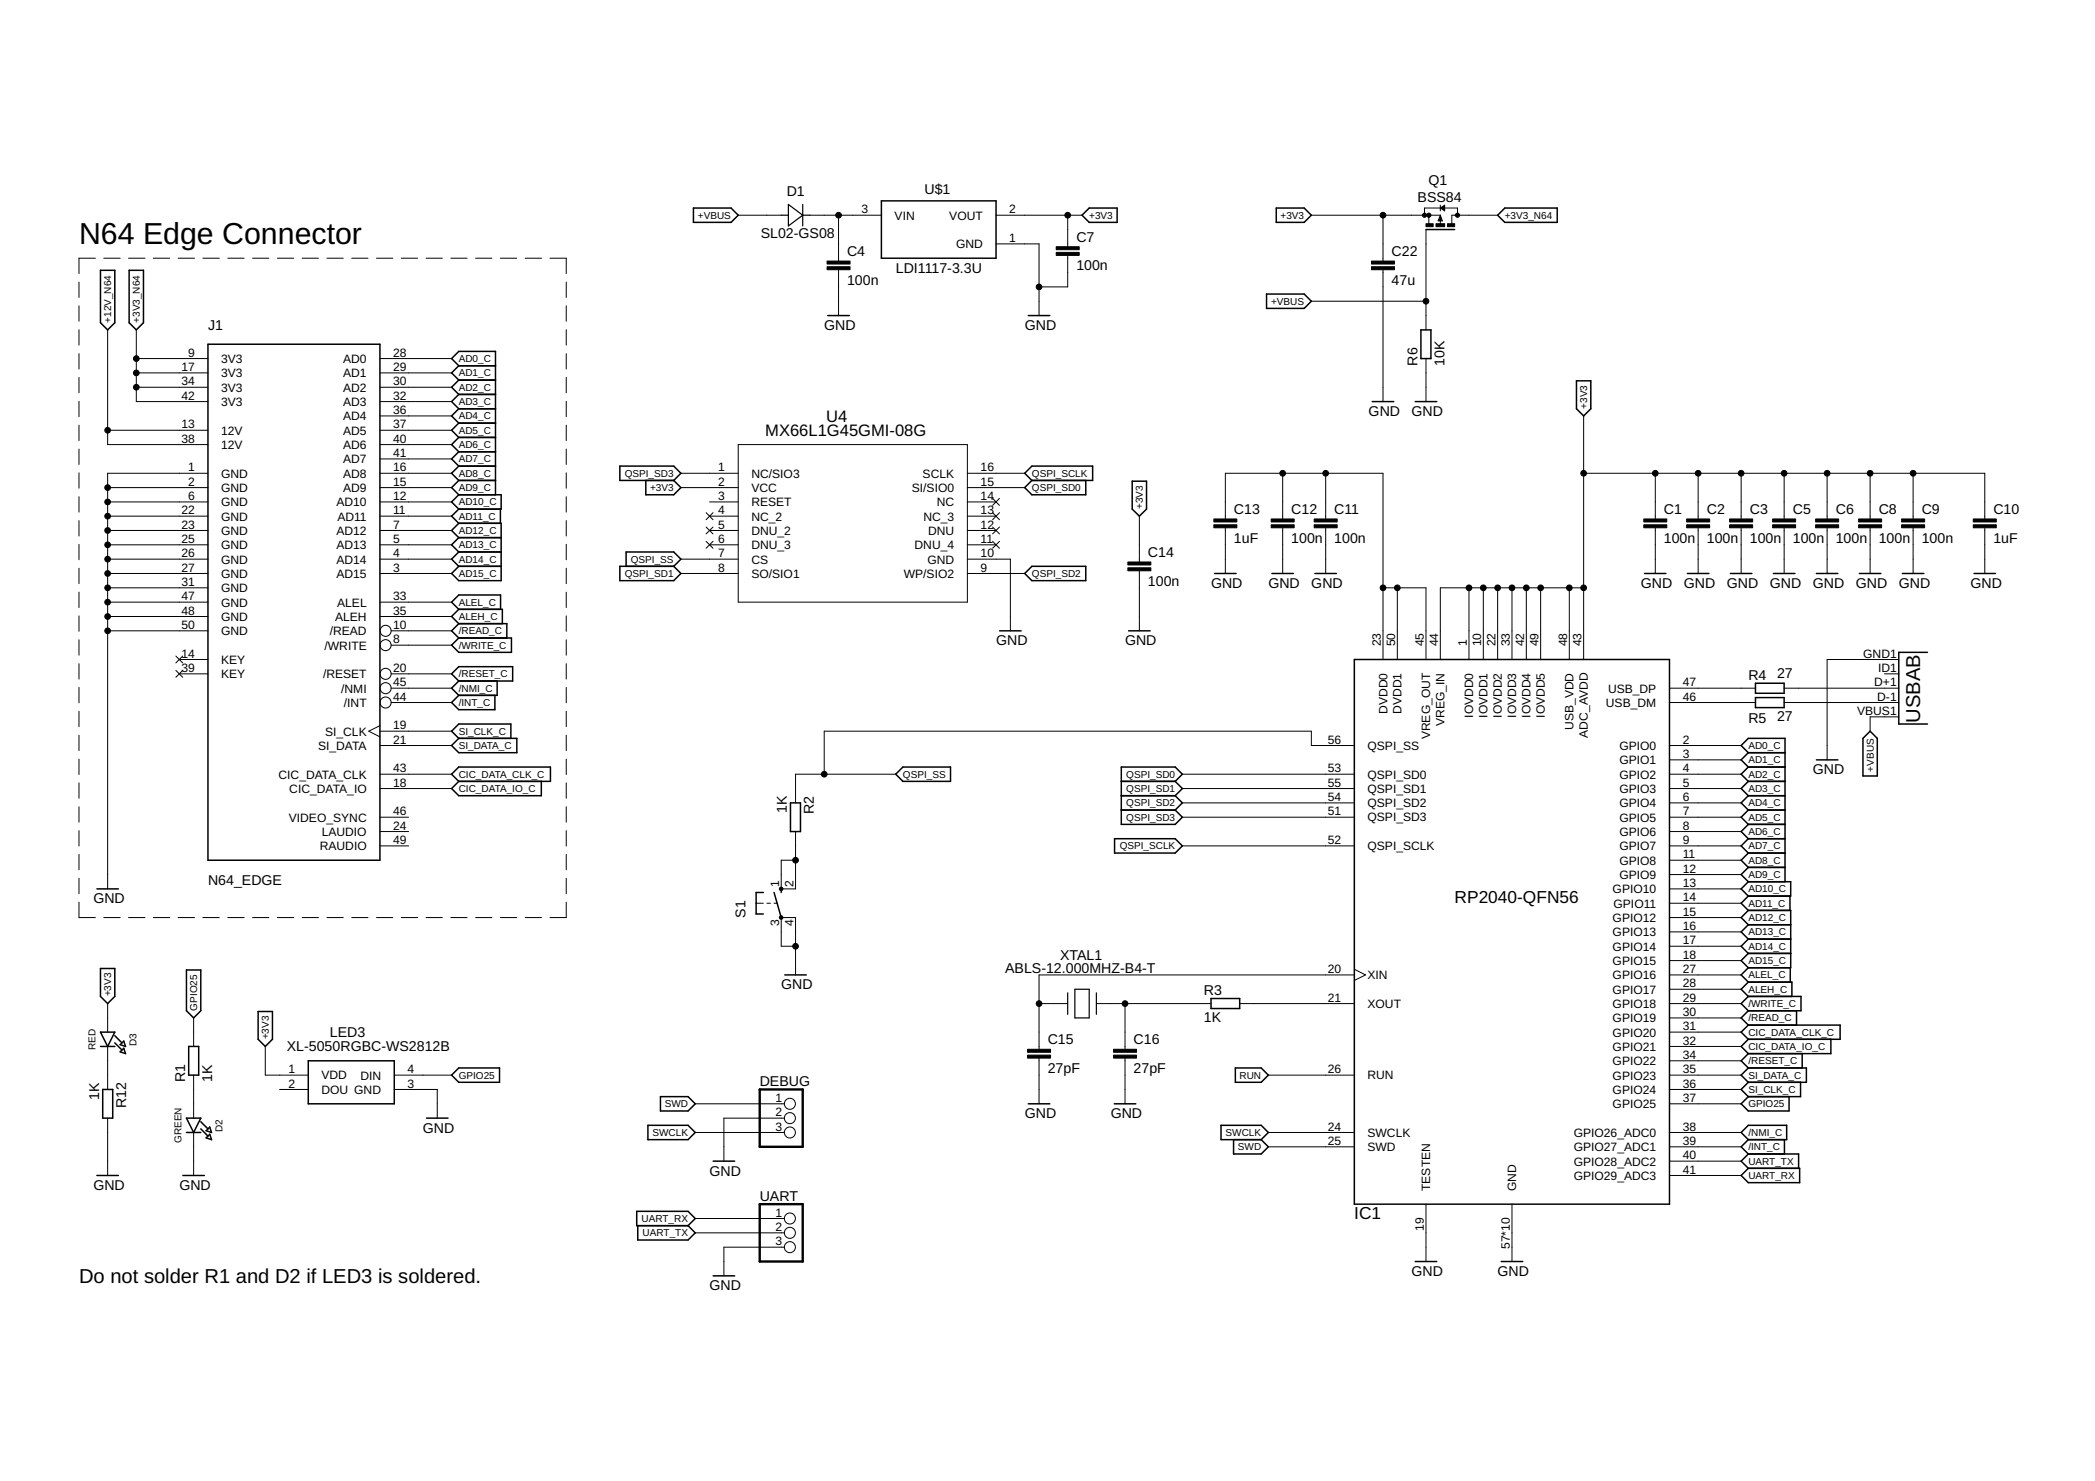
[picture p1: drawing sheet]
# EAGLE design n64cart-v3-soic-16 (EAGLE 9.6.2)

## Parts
C1  100n  C-EUC0402  [C0402]
C2  100n  C-EUC0402  [C0402]
C3  100n  C-EUC0402  [C0402]
C4  100n  C-EUC0603  [C0603]
C5  100n  C-EUC0402  [C0402]
C6  100n  C-EUC0402  [C0402]
C7  100n  C-EUC0603  [C0603]
C8  100n  C-EUC0402  [C0402]
C9  100n  C-EUC0402  [C0402]
C10  1uF  C-EUC0402  [C0402]
C11  100n  C-EUC0402  [C0402]
C12  100n  C-EUC0402  [C0402]
C13  1uF  C-EUC0402  [C0402]
C14  100n  C-EUC0402  [C0402]
C15  27pF  C-EUC0402  [C0402]
C16  27pF  C-EUC0402  [C0402]
C22  47u  C-EUC0805  [C0805]
D1  SL02-GS08  SL02-GS08DIODE_SL02-GS08_VIS-M  [DIODE_SL02-GS08_VIS-M]
D2  GREEN  LED0603_NOOUTLINE  [CHIPLED_0603_NOOUTLINE]
D3  RED  LED0603_NOOUTLINE  [CHIPLED_0603_NOOUTLINE]
DEBUG  PINHD-1X3  [1X03]
IC1  RP2040-QFN56  [RP2040-QFN-56]
J1  N64_EDGE  [N64_EDGE]
LED3  XL-5050RGBC-WS2812B  [XL5050RGBCWS2812B]
Q1  BSS84  [SOT23]
R1  1K  R-EU_R0603  [R0603]
R2  1K  R-EU_R0402  [R0402]
R3  1K  R-EU_R0402  [R0402]
R4  27  R-EU_R0402  [R0402]
R5  27  R-EU_R0402  [R0402]
R6  10K  R-EU_R0603  [R0603]
R12  1K  R-EU_R0603  [R0603]
S1  10-XX  [B3F-10XX]
U2  USB""  [USB-MICRO-SMD]
U4  MX66L1G45GMI-08G  MX66L1G45GMI-08GSOP_16L_300_MAC-L  [SOP_16L_300_MAC-L]
U$1  LDI1117-3.3U  [LDI1117-3.3U]
UART  PINHD-1X3  [1X03]
XTAL1  ABLS-12.000MHZ-B4-T  [XTAL_ABLS_ABR]

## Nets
+3V3: C1.1 C2.1 C3.1 C5.1 C6.1 C7.1 C8.1 C9.1 C10.1 C14.1 C22.1 D3.A IC1.1(IOVDD0) IC1.10(IOVDD1) IC1.22(IOVDD2) IC1.33(IOVDD3) IC1.42(IOVDD4) IC1.43(ADC_AVDD) IC1.44(VREG_IN) IC1.48(USB_VDD) IC1.49(IOVDD5) LED3.1(VDD) Q1.2(S) U4.2(VCC) U$1.2(VOUT)
+3V3_N64: J1.9(3V3) J1.17(3V3) J1.34(3V3) J1.42(3V3) Q1.3(D)
+12V_N64: J1.13(12V) J1.38(12V)
+VBUS: D1.2 Q1.1(G) R6.2 U2.VBUS1(VBUS)
/INT_C: IC1.39(GPIO27_ADC1) J1.44(/INT)
/NMI_C: IC1.38(GPIO26_ADC0) J1.45(/NMI)
/READ_C: IC1.30(GPIO19) J1.10(/READ)
/RESET_C: IC1.34(GPIO22) J1.20(/RESET)
/WRITE_C: IC1.29(GPIO18) J1.8(/WRITE)
AD0_C: IC1.2(GPIO0) J1.28(AD0)
AD1_C: IC1.3(GPIO1) J1.29(AD1)
AD2_C: IC1.4(GPIO2) J1.30(AD2)
AD3_C: IC1.5(GPIO3) J1.32(AD3)
AD4_C: IC1.6(GPIO4) J1.36(AD4)
AD5_C: IC1.7(GPIO5) J1.37(AD5)
AD6_C: IC1.8(GPIO6) J1.40(AD6)
AD7_C: IC1.9(GPIO7) J1.41(AD7)
AD8_C: IC1.11(GPIO8) J1.16(AD8)
AD9_C: IC1.12(GPIO9) J1.15(AD9)
AD10_C: IC1.13(GPIO10) J1.12(AD10)
AD11_C: IC1.14(GPIO11) J1.11(AD11)
AD12_C: IC1.15(GPIO12) J1.7(AD12)
AD13_C: IC1.16(GPIO13) J1.5(AD13)
AD14_C: IC1.17(GPIO14) J1.4(AD14)
AD15_C: IC1.18(GPIO15) J1.3(AD15)
ALEH_C: IC1.28(GPIO17) J1.35(ALEH)
ALEL_C: IC1.27(GPIO16) J1.33(ALEL)
CIC_DATA_CLK_C: IC1.31(GPIO20) J1.43(CIC_DATA_CLK)
CIC_DATA_IO_C: IC1.32(GPIO21) J1.18(CIC_DATA_IO)
GND: C1.2 C2.2 C3.2 C4.2 C5.2 C6.2 C7.2 C8.2 C9.2 C10.2 C11.2 C12.2 C13.2 C14.2 C15.2 C16.2 C22.2 D2.C DEBUG.2 IC1.19(TESTEN) IC1.57(GND) IC1.58(GND) IC1.59(GND) IC1.60(GND) IC1.61(GND) IC1.62(GND) IC1.63(GND) IC1.64(GND) IC1.65(GND) IC1.66(GND) J1.1(GND) J1.2(GND) J1.6(GND) J1.22(GND) J1.23(GND) J1.25(GND) J1.26(GND) J1.27(GND) J1.31(GND) J1.47(GND) J1.48(GND) J1.50(GND) LED3.3(GND) R6.1 R12.2 S1.3(P) S1.4(P1) U2.GND1(GND) U4.10(GND) U$1.1(GND) UART.3
GPIO25: IC1.37(GPIO25) LED3.4(DIN) R1.2
N$1: C4.1 D1.1 U$1.3(VIN)
N$2: R5.2 U2.D-1(D-)
N$3: R4.2 U2.D+1(D+)
N$4: D3.C R12.1
N$5: C11.1 C12.1 C13.1 IC1.23(DVDD0) IC1.45(VREG_OUT) IC1.50(DVDD1)
N$8: D2.A R1.1
N$16: R2.2 S1.1(S) S1.2(S1)
N$17: C16.1 R3.1 XTAL1.1
N$18: C15.1 IC1.20(XIN) XTAL1.2
N$19: IC1.21(XOUT) R3.2
N$20: IC1.47(USB_DP) R4.1
N$21: IC1.46(USB_DM) R5.1
QSPI_SCLK: IC1.52(QSPI_SCLK) U4.16(SCLK)
QSPI_SD0: IC1.53(QSPI_SD0) U4.15(SI/SIO0)
QSPI_SD1: IC1.55(QSPI_SD1) U4.8(SO/SIO1)
QSPI_SD2: IC1.54(QSPI_SD2) U4.9(WP/SIO2)
QSPI_SD3: IC1.51(QSPI_SD3) U4.1(NC/SIO3)
QSPI_SS: IC1.56(QSPI_SS) R2.1 U4.7(CS)
RUN: IC1.26(RUN)
SI_CLK_C: IC1.36(GPIO24) J1.19(SI_CLK)
SI_DATA_C: IC1.35(GPIO23) J1.21(SI_DATA)
SWCLK: DEBUG.3 IC1.24(SWCLK)
SWD: DEBUG.1 IC1.25(SWD)
UART_RX: IC1.41(GPIO29_ADC3) UART.1
UART_TX: IC1.40(GPIO28_ADC2) UART.2
Unconnected: J1.14(KEY) J1.24(LAUDIO) J1.39(KEY) J1.46(VIDEO_SYNC) J1.49(RAUDIO) LED3.2(DOU) U2.ID1(USBID) U4.3(RESET) U4.4(NC_2) U4.5(DNU_2) U4.6(DNU_3) U4.11(DNU_4) U4.12(DNU) U4.13(NC_3) U4.14(NC)

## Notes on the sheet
- N64 Edge Connector
- Do not solder R1 and D2 if LED3 is soldered.

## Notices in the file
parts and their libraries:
abls-12.000MHZ-B4-T: COPYRIGHT: Copyright (C) 2022 Ultra Librarian. All rights reserved.
MX66L1G45GMI-08G: COPYRIGHT: Copyright (C) 2024 Ultra Librarian. All rights reserved.
